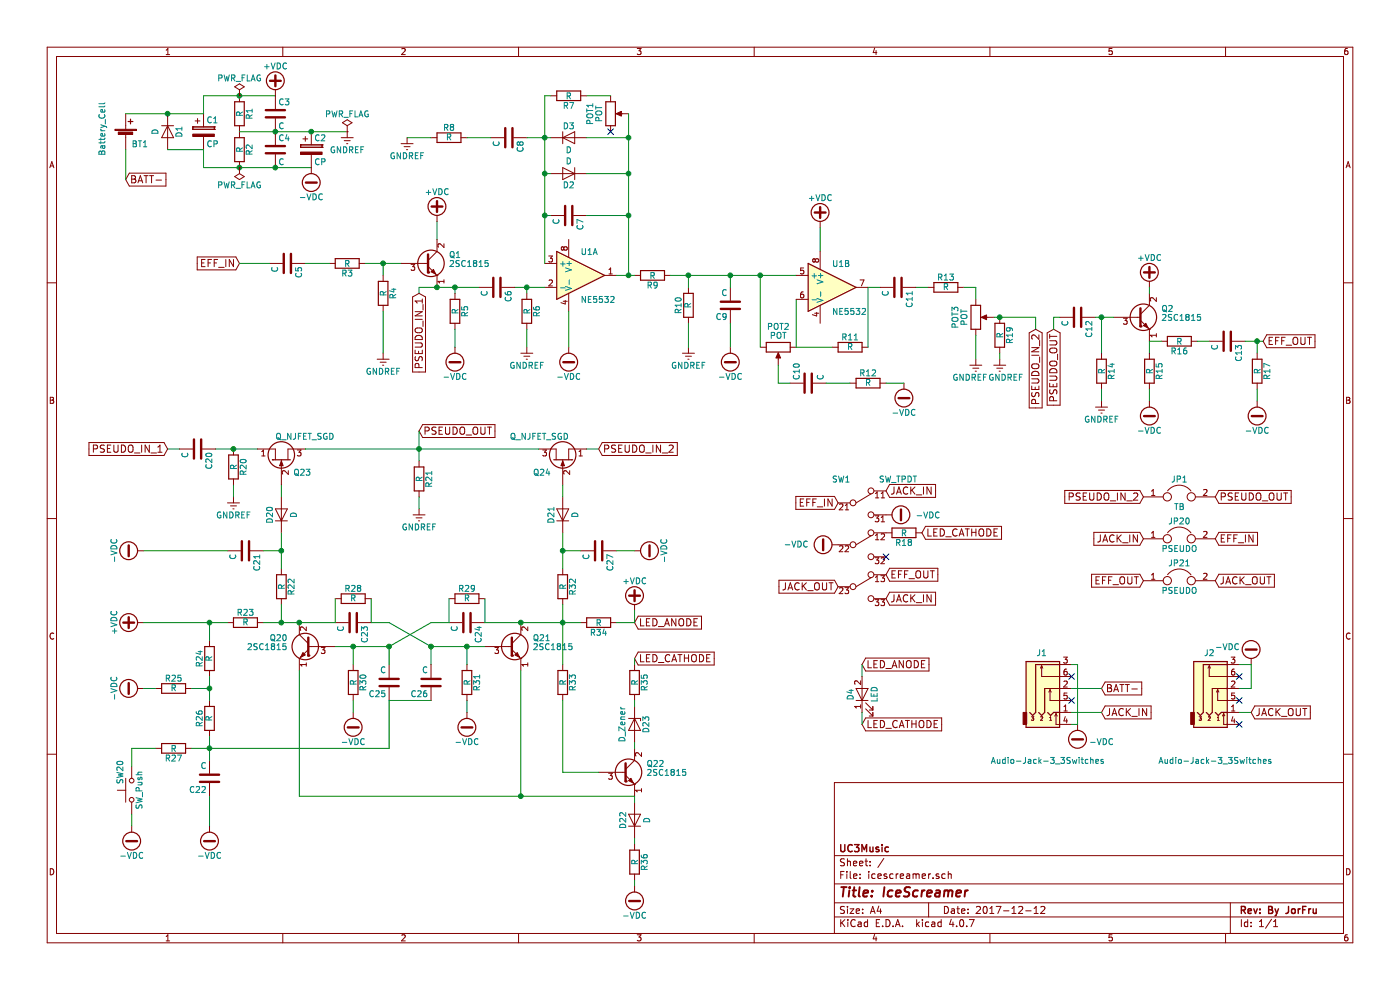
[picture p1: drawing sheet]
EESchema Schematic File Version 2
LIBS:power
LIBS:device
LIBS:switches
LIBS:relays
LIBS:motors
LIBS:transistors
LIBS:conn
LIBS:linear
LIBS:regul
LIBS:74xx
LIBS:cmos4000
LIBS:adc-dac
LIBS:memory
LIBS:xilinx
LIBS:microcontrollers
LIBS:dsp
LIBS:microchip
LIBS:analog_switches
LIBS:motorola
LIBS:texas
LIBS:intel
LIBS:audio
LIBS:interface
LIBS:digital-audio
LIBS:philips
LIBS:display
LIBS:cypress
LIBS:siliconi
LIBS:opto
LIBS:atmel
LIBS:contrib
LIBS:valves
LIBS:icescreamer_SW
LIBS:icescreamer-cache
EELAYER 25 0
EELAYER END
$Descr A4 11693 8268
encoding utf-8
Sheet 1 1
Title "IceScreamer"
Date "2017-12-12"
Rev "By JorFru"
Comp "UC3Music"
Comment1 ""
Comment2 ""
Comment3 ""
Comment4 ""
$EndDescr
Text GLabel 2000 2200 0    60   Input ~ 0
EFF_IN
$Comp
L C C5
U 1 1
P 2400 2200
F 0 "C5" H 2425 2300 50  0000 L CNN
F 1 "C" H 2425 2100 50  0000 L CNN
F 2 "" H 2438 2050 50  0001 C CNN
F 3 "" H 2400 2200 50  0001 C CNN
	1    2400 2200
	0    1    1    0   
$EndComp
$Comp
L R R3
U 1 1
P 2900 2200
F 0 "R3" V 2980 2200 50  0000 C CNN
F 1 "R" V 2900 2200 50  0000 C CNN
F 2 "" V 2830 2200 50  0001 C CNN
F 3 "" H 2900 2200 50  0001 C CNN
	1    2900 2200
	0    1    1    0   
$EndComp
$Comp
L R R4
U 1 1
P 3200 2450
F 0 "R4" V 3280 2450 50  0000 C CNN
F 1 "R" V 3200 2450 50  0000 C CNN
F 2 "" V 3130 2450 50  0001 C CNN
F 3 "" H 3200 2450 50  0001 C CNN
	1    3200 2450
	1    0    0    -1  
$EndComp
$Comp
L 2SC1815 Q1
U 1 1
P 3550 2200
F 0 "Q1" H 3750 2275 50  0000 L CNN
F 1 "2SC1815" H 3750 2200 50  0000 L CNN
F 2 "TO_SOT_Packages_THT:TO-92_Molded_Narrow" H 3750 2125 50  0001 L CIN
F 3 "" H 3550 2200 50  0001 L CNN
	1    3550 2200
	1    0    0    -1  
$EndComp
$Comp
L +VDC #PWR01
U 1 1
P 3650 1850
F 0 "#PWR01" H 3650 1750 50  0001 C CNN
F 1 "+VDC" H 3650 2100 50  0000 C CNN
F 2 "" H 3650 1850 50  0001 C CNN
F 3 "" H 3650 1850 50  0001 C CNN
	1    3650 1850
	1    0    0    -1  
$EndComp
$Comp
L R R5
U 1 1
P 3800 2600
F 0 "R5" V 3880 2600 50  0000 C CNN
F 1 "R" V 3800 2600 50  0000 C CNN
F 2 "" V 3730 2600 50  0001 C CNN
F 3 "" H 3800 2600 50  0001 C CNN
	1    3800 2600
	1    0    0    -1  
$EndComp
$Comp
L C C6
U 1 1
P 4150 2400
F 0 "C6" H 4175 2500 50  0000 L CNN
F 1 "C" H 4175 2300 50  0000 L CNN
F 2 "" H 4188 2250 50  0001 C CNN
F 3 "" H 4150 2400 50  0001 C CNN
	1    4150 2400
	0    1    1    0   
$EndComp
$Comp
L R R6
U 1 1
P 4400 2600
F 0 "R6" V 4480 2600 50  0000 C CNN
F 1 "R" V 4400 2600 50  0000 C CNN
F 2 "" V 4330 2600 50  0001 C CNN
F 3 "" H 4400 2600 50  0001 C CNN
	1    4400 2600
	1    0    0    -1  
$EndComp
$Comp
L -VDC #PWR02
U 1 1
P 3800 2900
F 0 "#PWR02" H 3800 2800 50  0001 C CNN
F 1 "-VDC" H 3800 3150 50  0000 C CNN
F 2 "" H 3800 2900 50  0001 C CNN
F 3 "" H 3800 2900 50  0001 C CNN
	1    3800 2900
	-1   0    0    1   
$EndComp
$Comp
L -VDC #PWR03
U 1 1
P 4750 2900
F 0 "#PWR03" H 4750 2800 50  0001 C CNN
F 1 "-VDC" H 4750 3150 50  0000 C CNN
F 2 "" H 4750 2900 50  0001 C CNN
F 3 "" H 4750 2900 50  0001 C CNN
	1    4750 2900
	-1   0    0    1   
$EndComp
$Comp
L NE5532 U1
U 1 1
P 4850 2300
F 0 "U1" H 4850 2500 50  0000 L CNN
F 1 "NE5532" H 4850 2100 50  0000 L CNN
F 2 "" H 4850 2300 50  0001 C CNN
F 3 "" H 4850 2300 50  0001 C CNN
	1    4850 2300
	1    0    0    -1  
$EndComp
$Comp
L GNDREF #PWR04
U 1 1
P 4400 2900
F 0 "#PWR04" H 4400 2650 50  0001 C CNN
F 1 "GNDREF" H 4400 2750 50  0000 C CNN
F 2 "" H 4400 2900 50  0001 C CNN
F 3 "" H 4400 2900 50  0001 C CNN
	1    4400 2900
	1    0    0    -1  
$EndComp
$Comp
L +VDC #PWR05
U 1 1
P 6850 1900
F 0 "#PWR05" H 6850 1800 50  0001 C CNN
F 1 "+VDC" H 6850 2150 50  0000 C CNN
F 2 "" H 6850 1900 50  0001 C CNN
F 3 "" H 6850 1900 50  0001 C CNN
	1    6850 1900
	1    0    0    -1  
$EndComp
$Comp
L C C7
U 1 1
P 4750 1800
F 0 "C7" H 4775 1900 50  0000 L CNN
F 1 "C" H 4775 1700 50  0000 L CNN
F 2 "" H 4788 1650 50  0001 C CNN
F 3 "" H 4750 1800 50  0001 C CNN
	1    4750 1800
	0    1    1    0   
$EndComp
$Comp
L D D2
U 1 1
P 4750 1450
F 0 "D2" H 4750 1550 50  0000 C CNN
F 1 "D" H 4750 1350 50  0000 C CNN
F 2 "" H 4750 1450 50  0001 C CNN
F 3 "" H 4750 1450 50  0001 C CNN
	1    4750 1450
	-1   0    0    1   
$EndComp
$Comp
L D D3
U 1 1
P 4750 1150
F 0 "D3" H 4750 1250 50  0000 C CNN
F 1 "D" H 4750 1050 50  0000 C CNN
F 2 "" H 4750 1150 50  0001 C CNN
F 3 "" H 4750 1150 50  0001 C CNN
	1    4750 1150
	1    0    0    -1  
$EndComp
$Comp
L R R7
U 1 1
P 4750 800
F 0 "R7" V 4830 800 50  0000 C CNN
F 1 "R" V 4750 800 50  0000 C CNN
F 2 "" V 4680 800 50  0001 C CNN
F 3 "" H 4750 800 50  0001 C CNN
	1    4750 800 
	0    1    1    0   
$EndComp
$Comp
L C C8
U 1 1
P 4250 1150
F 0 "C8" H 4275 1250 50  0000 L CNN
F 1 "C" H 4275 1050 50  0000 L CNN
F 2 "" H 4288 1000 50  0001 C CNN
F 3 "" H 4250 1150 50  0001 C CNN
	1    4250 1150
	0    1    1    0   
$EndComp
$Comp
L R R8
U 1 1
P 3750 1150
F 0 "R8" V 3830 1150 50  0000 C CNN
F 1 "R" V 3750 1150 50  0000 C CNN
F 2 "" V 3680 1150 50  0001 C CNN
F 3 "" H 3750 1150 50  0001 C CNN
	1    3750 1150
	0    -1   -1   0   
$EndComp
$Comp
L GNDREF #PWR06
U 1 1
P 3400 1150
F 0 "#PWR06" H 3400 900 50  0001 C CNN
F 1 "GNDREF" H 3400 1000 50  0000 C CNN
F 2 "" H 3400 1150 50  0001 C CNN
F 3 "" H 3400 1150 50  0001 C CNN
	1    3400 1150
	1    0    0    -1  
$EndComp
$Comp
L POT POT1
U 1 1
P 5100 950
F 0 "POT1" V 4925 950 50  0000 C CNN
F 1 "POT" V 5000 950 50  0000 C CNN
F 2 "footprints:IcePOT" H 5100 950 50  0001 C CNN
F 3 "" H 5100 950 50  0001 C CNN
	1    5100 950 
	1    0    0    -1  
$EndComp
$Comp
L R R9
U 1 1
P 5450 2300
F 0 "R9" V 5530 2300 50  0000 C CNN
F 1 "R" V 5450 2300 50  0000 C CNN
F 2 "" V 5380 2300 50  0001 C CNN
F 3 "" H 5450 2300 50  0001 C CNN
	1    5450 2300
	0    1    1    0   
$EndComp
$Comp
L R R10
U 1 1
P 5750 2550
F 0 "R10" V 5830 2550 50  0000 C CNN
F 1 "R" V 5750 2550 50  0000 C CNN
F 2 "" V 5680 2550 50  0001 C CNN
F 3 "" H 5750 2550 50  0001 C CNN
	1    5750 2550
	-1   0    0    1   
$EndComp
$Comp
L C C9
U 1 1
P 6100 2550
F 0 "C9" H 6125 2650 50  0000 L CNN
F 1 "C" H 6125 2450 50  0000 L CNN
F 2 "" H 6138 2400 50  0001 C CNN
F 3 "" H 6100 2550 50  0001 C CNN
	1    6100 2550
	-1   0    0    1   
$EndComp
$Comp
L POT POT2
U 1 1
P 6500 2900
F 0 "POT2" V 6325 2900 50  0000 C CNN
F 1 "POT" V 6400 2900 50  0000 C CNN
F 2 "footprints:IcePOT" H 6500 2900 50  0001 C CNN
F 3 "" H 6500 2900 50  0001 C CNN
	1    6500 2900
	0    1    1    0   
$EndComp
$Comp
L R R11
U 1 1
P 7100 2900
F 0 "R11" V 7180 2900 50  0000 C CNN
F 1 "R" V 7100 2900 50  0000 C CNN
F 2 "" V 7030 2900 50  0001 C CNN
F 3 "" H 7100 2900 50  0001 C CNN
	1    7100 2900
	0    -1   -1   0   
$EndComp
$Comp
L C C10
U 1 1
P 6750 3200
F 0 "C10" H 6775 3300 50  0000 L CNN
F 1 "C" H 6775 3100 50  0000 L CNN
F 2 "" H 6788 3050 50  0001 C CNN
F 3 "" H 6750 3200 50  0001 C CNN
	1    6750 3200
	0    -1   -1   0   
$EndComp
$Comp
L R R12
U 1 1
P 7250 3200
F 0 "R12" V 7330 3200 50  0000 C CNN
F 1 "R" V 7250 3200 50  0000 C CNN
F 2 "" V 7180 3200 50  0001 C CNN
F 3 "" H 7250 3200 50  0001 C CNN
	1    7250 3200
	0    -1   -1   0   
$EndComp
$Comp
L -VDC #PWR07
U 1 1
P 7550 3200
F 0 "#PWR07" H 7550 3100 50  0001 C CNN
F 1 "-VDC" H 7550 3450 50  0000 C CNN
F 2 "" H 7550 3200 50  0001 C CNN
F 3 "" H 7550 3200 50  0001 C CNN
	1    7550 3200
	-1   0    0    1   
$EndComp
$Comp
L -VDC #PWR08
U 1 1
P 6100 2900
F 0 "#PWR08" H 6100 2800 50  0001 C CNN
F 1 "-VDC" H 6100 3150 50  0000 C CNN
F 2 "" H 6100 2900 50  0001 C CNN
F 3 "" H 6100 2900 50  0001 C CNN
	1    6100 2900
	-1   0    0    1   
$EndComp
$Comp
L GNDREF #PWR09
U 1 1
P 5750 2900
F 0 "#PWR09" H 5750 2650 50  0001 C CNN
F 1 "GNDREF" H 5750 2750 50  0000 C CNN
F 2 "" H 5750 2900 50  0001 C CNN
F 3 "" H 5750 2900 50  0001 C CNN
	1    5750 2900
	1    0    0    -1  
$EndComp
$Comp
L C C11
U 1 1
P 7500 2400
F 0 "C11" H 7525 2500 50  0000 L CNN
F 1 "C" H 7525 2300 50  0000 L CNN
F 2 "" H 7538 2250 50  0001 C CNN
F 3 "" H 7500 2400 50  0001 C CNN
	1    7500 2400
	0    1    1    0   
$EndComp
$Comp
L R R13
U 1 1
P 7900 2400
F 0 "R13" V 7980 2400 50  0000 C CNN
F 1 "R" V 7900 2400 50  0000 C CNN
F 2 "" V 7830 2400 50  0001 C CNN
F 3 "" H 7900 2400 50  0001 C CNN
	1    7900 2400
	0    -1   -1   0   
$EndComp
$Comp
L POT POT3
U 1 1
P 8150 2650
F 0 "POT3" V 7975 2650 50  0000 C CNN
F 1 "POT" V 8050 2650 50  0000 C CNN
F 2 "footprints:IcePOT" H 8150 2650 50  0001 C CNN
F 3 "" H 8150 2650 50  0001 C CNN
	1    8150 2650
	1    0    0    -1  
$EndComp
$Comp
L GNDREF #PWR010
U 1 1
P 8150 3000
F 0 "#PWR010" H 8150 2750 50  0001 C CNN
F 1 "GNDREF" H 8100 2850 50  0000 C CNN
F 2 "" H 8150 3000 50  0001 C CNN
F 3 "" H 8150 3000 50  0001 C CNN
	1    8150 3000
	1    0    0    -1  
$EndComp
$Comp
L C C12
U 1 1
P 9000 2650
F 0 "C12" H 9025 2750 50  0000 L CNN
F 1 "C" H 9025 2550 50  0000 L CNN
F 2 "" H 9038 2500 50  0001 C CNN
F 3 "" H 9000 2650 50  0001 C CNN
	1    9000 2650
	0    1    1    0   
$EndComp
$Comp
L R R14
U 1 1
P 9200 3100
F 0 "R14" V 9280 3100 50  0000 C CNN
F 1 "R" V 9200 3100 50  0000 C CNN
F 2 "" V 9130 3100 50  0001 C CNN
F 3 "" H 9200 3100 50  0001 C CNN
	1    9200 3100
	1    0    0    -1  
$EndComp
$Comp
L GNDREF #PWR011
U 1 1
P 9200 3350
F 0 "#PWR011" H 9200 3100 50  0001 C CNN
F 1 "GNDREF" H 9200 3200 50  0000 C CNN
F 2 "" H 9200 3350 50  0001 C CNN
F 3 "" H 9200 3350 50  0001 C CNN
	1    9200 3350
	1    0    0    -1  
$EndComp
Text GLabel 10550 2850 2    60   Input ~ 0
EFF_OUT
$Comp
L R R27
U 1 1
P 1450 6250
F 0 "R27" V 1530 6250 50  0000 C CNN
F 1 "R" V 1450 6250 50  0000 C CNN
F 2 "" V 1380 6250 50  0001 C CNN
F 3 "" H 1450 6250 50  0001 C CNN
	1    1450 6250
	0    1    1    0   
$EndComp
$Comp
L SW_Push SW20
U 1 1
P 1100 6600
F 0 "SW20" H 1150 6700 50  0000 L CNN
F 1 "SW_Push" H 1100 6540 50  0000 C CNN
F 2 "" H 1100 6800 50  0001 C CNN
F 3 "" H 1100 6800 50  0001 C CNN
	1    1100 6600
	0    -1   -1   0   
$EndComp
$Comp
L R R26
U 1 1
P 1750 6000
F 0 "R26" V 1830 6000 50  0000 C CNN
F 1 "R" V 1750 6000 50  0000 C CNN
F 2 "" V 1680 6000 50  0001 C CNN
F 3 "" H 1750 6000 50  0001 C CNN
	1    1750 6000
	-1   0    0    1   
$EndComp
$Comp
L R R24
U 1 1
P 1750 5500
F 0 "R24" V 1830 5500 50  0000 C CNN
F 1 "R" V 1750 5500 50  0000 C CNN
F 2 "" V 1680 5500 50  0001 C CNN
F 3 "" H 1750 5500 50  0001 C CNN
	1    1750 5500
	-1   0    0    1   
$EndComp
$Comp
L R R25
U 1 1
P 1450 5750
F 0 "R25" V 1530 5750 50  0000 C CNN
F 1 "R" V 1450 5750 50  0000 C CNN
F 2 "" V 1380 5750 50  0001 C CNN
F 3 "" H 1450 5750 50  0001 C CNN
	1    1450 5750
	0    -1   -1   0   
$EndComp
$Comp
L R R23
U 1 1
P 2050 5200
F 0 "R23" V 2130 5200 50  0000 C CNN
F 1 "R" V 2050 5200 50  0000 C CNN
F 2 "" V 1980 5200 50  0001 C CNN
F 3 "" H 2050 5200 50  0001 C CNN
	1    2050 5200
	0    -1   -1   0   
$EndComp
$Comp
L R R22
U 1 1
P 2350 4900
F 0 "R22" V 2430 4900 50  0000 C CNN
F 1 "R" V 2350 4900 50  0000 C CNN
F 2 "" V 2280 4900 50  0001 C CNN
F 3 "" H 2350 4900 50  0001 C CNN
	1    2350 4900
	1    0    0    -1  
$EndComp
$Comp
L C C21
U 1 1
P 2050 4600
F 0 "C21" H 2075 4700 50  0000 L CNN
F 1 "C" H 2075 4500 50  0000 L CNN
F 2 "" H 2088 4450 50  0001 C CNN
F 3 "" H 2050 4600 50  0001 C CNN
	1    2050 4600
	0    1    1    0   
$EndComp
$Comp
L D D20
U 1 1
P 2350 4300
F 0 "D20" H 2350 4400 50  0000 C CNN
F 1 "D" H 2350 4200 50  0000 C CNN
F 2 "" H 2350 4300 50  0001 C CNN
F 3 "" H 2350 4300 50  0001 C CNN
	1    2350 4300
	0    -1   -1   0   
$EndComp
$Comp
L 2SC1815 Q20
U 1 1
P 2600 5400
F 0 "Q20" H 2800 5475 50  0000 L CNN
F 1 "2SC1815" H 2800 5400 50  0000 L CNN
F 2 "TO_SOT_Packages_THT:TO-92_Molded_Narrow" H 2800 5325 50  0001 L CIN
F 3 "" H 2600 5400 50  0001 L CNN
	1    2600 5400
	-1   0    0    -1  
$EndComp
$Comp
L R R30
U 1 1
P 2950 5700
F 0 "R30" V 3030 5700 50  0000 C CNN
F 1 "R" V 2950 5700 50  0000 C CNN
F 2 "" V 2880 5700 50  0001 C CNN
F 3 "" H 2950 5700 50  0001 C CNN
	1    2950 5700
	1    0    0    -1  
$EndComp
$Comp
L C C24
U 1 1
P 3900 5200
F 0 "C24" H 3925 5300 50  0000 L CNN
F 1 "C" H 3925 5100 50  0000 L CNN
F 2 "" H 3938 5050 50  0001 C CNN
F 3 "" H 3900 5200 50  0001 C CNN
	1    3900 5200
	0    1    1    0   
$EndComp
$Comp
L R R29
U 1 1
P 3900 5000
F 0 "R29" V 3980 5000 50  0000 C CNN
F 1 "R" V 3900 5000 50  0000 C CNN
F 2 "" V 3830 5000 50  0001 C CNN
F 3 "" H 3900 5000 50  0001 C CNN
	1    3900 5000
	0    -1   -1   0   
$EndComp
$Comp
L C C25
U 1 1
P 3250 5700
F 0 "C25" H 3275 5800 50  0000 L CNN
F 1 "C" H 3275 5600 50  0000 L CNN
F 2 "" H 3288 5550 50  0001 C CNN
F 3 "" H 3250 5700 50  0001 C CNN
	1    3250 5700
	-1   0    0    1   
$EndComp
$Comp
L C C26
U 1 1
P 3600 5700
F 0 "C26" H 3625 5800 50  0000 L CNN
F 1 "C" H 3625 5600 50  0000 L CNN
F 2 "" H 3638 5550 50  0001 C CNN
F 3 "" H 3600 5700 50  0001 C CNN
	1    3600 5700
	-1   0    0    1   
$EndComp
$Comp
L R R31
U 1 1
P 3900 5700
F 0 "R31" V 3980 5700 50  0000 C CNN
F 1 "R" V 3900 5700 50  0000 C CNN
F 2 "" V 3830 5700 50  0001 C CNN
F 3 "" H 3900 5700 50  0001 C CNN
	1    3900 5700
	1    0    0    -1  
$EndComp
$Comp
L C C23
U 1 1
P 2950 5200
F 0 "C23" H 2975 5300 50  0000 L CNN
F 1 "C" H 2975 5100 50  0000 L CNN
F 2 "" H 2988 5050 50  0001 C CNN
F 3 "" H 2950 5200 50  0001 C CNN
	1    2950 5200
	0    1    1    0   
$EndComp
$Comp
L R R28
U 1 1
P 2950 5000
F 0 "R28" V 3030 5000 50  0000 C CNN
F 1 "R" V 2950 5000 50  0000 C CNN
F 2 "" V 2880 5000 50  0001 C CNN
F 3 "" H 2950 5000 50  0001 C CNN
	1    2950 5000
	0    -1   -1   0   
$EndComp
$Comp
L 2SC1815 Q21
U 1 1
P 4250 5400
F 0 "Q21" H 4450 5475 50  0000 L CNN
F 1 "2SC1815" H 4450 5400 50  0000 L CNN
F 2 "TO_SOT_Packages_THT:TO-92_Molded_Narrow" H 4450 5325 50  0001 L CIN
F 3 "" H 4250 5400 50  0001 L CNN
	1    4250 5400
	1    0    0    -1  
$EndComp
$Comp
L R R33
U 1 1
P 4700 5700
F 0 "R33" V 4780 5700 50  0000 C CNN
F 1 "R" V 4700 5700 50  0000 C CNN
F 2 "" V 4630 5700 50  0001 C CNN
F 3 "" H 4700 5700 50  0001 C CNN
	1    4700 5700
	1    0    0    -1  
$EndComp
$Comp
L R R32
U 1 1
P 4700 4900
F 0 "R32" V 4780 4900 50  0000 C CNN
F 1 "R" V 4700 4900 50  0000 C CNN
F 2 "" V 4630 4900 50  0001 C CNN
F 3 "" H 4700 4900 50  0001 C CNN
	1    4700 4900
	1    0    0    -1  
$EndComp
$Comp
L D D21
U 1 1
P 4700 4300
F 0 "D21" H 4700 4400 50  0000 C CNN
F 1 "D" H 4700 4200 50  0000 C CNN
F 2 "" H 4700 4300 50  0001 C CNN
F 3 "" H 4700 4300 50  0001 C CNN
	1    4700 4300
	0    -1   -1   0   
$EndComp
$Comp
L C C27
U 1 1
P 5000 4600
F 0 "C27" H 5025 4700 50  0000 L CNN
F 1 "C" H 5025 4500 50  0000 L CNN
F 2 "" H 5038 4450 50  0001 C CNN
F 3 "" H 5000 4600 50  0001 C CNN
	1    5000 4600
	0    1    1    0   
$EndComp
$Comp
L R R34
U 1 1
P 5000 5200
F 0 "R34" V 5080 5200 50  0000 C CNN
F 1 "R" V 5000 5200 50  0000 C CNN
F 2 "" V 4930 5200 50  0001 C CNN
F 3 "" H 5000 5200 50  0001 C CNN
	1    5000 5200
	0    1    1    0   
$EndComp
$Comp
L LED D4
U 1 1
P 7200 5800
F 0 "D4" H 7200 5900 50  0000 C CNN
F 1 "LED" H 7200 5700 50  0000 C CNN
F 2 "" H 7200 5800 50  0001 C CNN
F 3 "" H 7200 5800 50  0001 C CNN
	1    7200 5800
	0    -1   -1   0   
$EndComp
$Comp
L R R35
U 1 1
P 5300 5700
F 0 "R35" V 5380 5700 50  0000 C CNN
F 1 "R" V 5300 5700 50  0000 C CNN
F 2 "" V 5230 5700 50  0001 C CNN
F 3 "" H 5300 5700 50  0001 C CNN
	1    5300 5700
	1    0    0    -1  
$EndComp
$Comp
L D_Zener D23
U 1 1
P 5300 6050
F 0 "D23" H 5300 6150 50  0000 C CNN
F 1 "D_Zener" H 5300 5950 50  0000 C CNN
F 2 "" H 5300 6050 50  0001 C CNN
F 3 "" H 5300 6050 50  0001 C CNN
	1    5300 6050
	0    1    1    0   
$EndComp
$Comp
L 2SC1815 Q22
U 1 1
P 5200 6450
F 0 "Q22" H 5400 6525 50  0000 L CNN
F 1 "2SC1815" H 5400 6450 50  0000 L CNN
F 2 "TO_SOT_Packages_THT:TO-92_Molded_Narrow" H 5400 6375 50  0001 L CIN
F 3 "" H 5200 6450 50  0001 L CNN
	1    5200 6450
	1    0    0    -1  
$EndComp
$Comp
L D D22
U 1 1
P 5300 6850
F 0 "D22" H 5300 6950 50  0000 C CNN
F 1 "D" H 5300 6750 50  0000 C CNN
F 2 "" H 5300 6850 50  0001 C CNN
F 3 "" H 5300 6850 50  0001 C CNN
	1    5300 6850
	0    -1   -1   0   
$EndComp
$Comp
L R R36
U 1 1
P 5300 7200
F 0 "R36" V 5380 7200 50  0000 C CNN
F 1 "R" V 5300 7200 50  0000 C CNN
F 2 "" V 5230 7200 50  0001 C CNN
F 3 "" H 5300 7200 50  0001 C CNN
	1    5300 7200
	1    0    0    -1  
$EndComp
$Comp
L C C22
U 1 1
P 1750 6500
F 0 "C22" H 1775 6600 50  0000 L CNN
F 1 "C" H 1775 6400 50  0000 L CNN
F 2 "" H 1788 6350 50  0001 C CNN
F 3 "" H 1750 6500 50  0001 C CNN
	1    1750 6500
	-1   0    0    1   
$EndComp
$Comp
L -VDC #PWR012
U 1 1
P 1100 6900
F 0 "#PWR012" H 1100 6800 50  0001 C CNN
F 1 "-VDC" H 1100 7150 50  0000 C CNN
F 2 "" H 1100 6900 50  0001 C CNN
F 3 "" H 1100 6900 50  0001 C CNN
	1    1100 6900
	-1   0    0    1   
$EndComp
$Comp
L -VDC #PWR013
U 1 1
P 1750 6900
F 0 "#PWR013" H 1750 6800 50  0001 C CNN
F 1 "-VDC" H 1750 7150 50  0000 C CNN
F 2 "" H 1750 6900 50  0001 C CNN
F 3 "" H 1750 6900 50  0001 C CNN
	1    1750 6900
	-1   0    0    1   
$EndComp
$Comp
L -VDC #PWR014
U 1 1
P 5300 7400
F 0 "#PWR014" H 5300 7300 50  0001 C CNN
F 1 "-VDC" H 5300 7650 50  0000 C CNN
F 2 "" H 5300 7400 50  0001 C CNN
F 3 "" H 5300 7400 50  0001 C CNN
	1    5300 7400
	-1   0    0    1   
$EndComp
$Comp
L -VDC #PWR015
U 1 1
P 1200 5750
F 0 "#PWR015" H 1200 5650 50  0001 C CNN
F 1 "-VDC" H 1200 6000 50  0000 C CNN
F 2 "" H 1200 5750 50  0001 C CNN
F 3 "" H 1200 5750 50  0001 C CNN
	1    1200 5750
	0    -1   -1   0   
$EndComp
$Comp
L -VDC #PWR016
U 1 1
P 1200 4600
F 0 "#PWR016" H 1200 4500 50  0001 C CNN
F 1 "-VDC" H 1200 4850 50  0000 C CNN
F 2 "" H 1200 4600 50  0001 C CNN
F 3 "" H 1200 4600 50  0001 C CNN
	1    1200 4600
	0    -1   -1   0   
$EndComp
$Comp
L +VDC #PWR017
U 1 1
P 1200 5200
F 0 "#PWR017" H 1200 5100 50  0001 C CNN
F 1 "+VDC" H 1200 5450 50  0000 C CNN
F 2 "" H 1200 5200 50  0001 C CNN
F 3 "" H 1200 5200 50  0001 C CNN
	1    1200 5200
	0    -1   -1   0   
$EndComp
$Comp
L GNDREF #PWR018
U 1 1
P 3200 2950
F 0 "#PWR018" H 3200 2700 50  0001 C CNN
F 1 "GNDREF" H 3200 2800 50  0000 C CNN
F 2 "" H 3200 2950 50  0001 C CNN
F 3 "" H 3200 2950 50  0001 C CNN
	1    3200 2950
	1    0    0    -1  
$EndComp
$Comp
L -VDC #PWR019
U 1 1
P 2950 5950
F 0 "#PWR019" H 2950 5850 50  0001 C CNN
F 1 "-VDC" H 2950 6200 50  0000 C CNN
F 2 "" H 2950 5950 50  0001 C CNN
F 3 "" H 2950 5950 50  0001 C CNN
	1    2950 5950
	-1   0    0    1   
$EndComp
$Comp
L -VDC #PWR020
U 1 1
P 3900 5950
F 0 "#PWR020" H 3900 5850 50  0001 C CNN
F 1 "-VDC" H 3900 6200 50  0000 C CNN
F 2 "" H 3900 5950 50  0001 C CNN
F 3 "" H 3900 5950 50  0001 C CNN
	1    3900 5950
	-1   0    0    1   
$EndComp
$Comp
L -VDC #PWR021
U 1 1
P 5300 4600
F 0 "#PWR021" H 5300 4500 50  0001 C CNN
F 1 "-VDC" H 5300 4850 50  0000 C CNN
F 2 "" H 5300 4600 50  0001 C CNN
F 3 "" H 5300 4600 50  0001 C CNN
	1    5300 4600
	0    1    1    0   
$EndComp
$Comp
L +VDC #PWR022
U 1 1
P 5300 5100
F 0 "#PWR022" H 5300 5000 50  0001 C CNN
F 1 "+VDC" H 5300 5350 50  0000 C CNN
F 2 "" H 5300 5100 50  0001 C CNN
F 3 "" H 5300 5100 50  0001 C CNN
	1    5300 5100
	1    0    0    -1  
$EndComp
$Comp
L Q_NJFET_SGD Q23
U 1 1
P 2350 3850
F 0 "Q23" V 2250 3950 50  0000 L CNN
F 1 "Q_NJFET_SGD" V 2550 3800 50  0000 L CNN
F 2 "" H 2550 3950 50  0001 C CNN
F 3 "" H 2350 3850 50  0001 C CNN
	1    2350 3850
	0    1    -1   0   
$EndComp
$Comp
L Q_NJFET_SGD Q24
U 1 1
P 4700 3850
F 0 "Q24" V 4600 3950 50  0000 L CNN
F 1 "Q_NJFET_SGD" V 4900 3800 50  0000 L CNN
F 2 "" H 4900 3950 50  0001 C CNN
F 3 "" H 4700 3850 50  0001 C CNN
	1    4700 3850
	0    -1   -1   0   
$EndComp
$Comp
L R R20
U 1 1
P 1950 3900
F 0 "R20" V 2030 3900 50  0000 C CNN
F 1 "R" V 1950 3900 50  0000 C CNN
F 2 "" V 1880 3900 50  0001 C CNN
F 3 "" H 1950 3900 50  0001 C CNN
	1    1950 3900
	1    0    0    -1  
$EndComp
$Comp
L C C20
U 1 1
P 1650 3750
F 0 "C20" H 1675 3850 50  0000 L CNN
F 1 "C" H 1675 3650 50  0000 L CNN
F 2 "" H 1688 3600 50  0001 C CNN
F 3 "" H 1650 3750 50  0001 C CNN
	1    1650 3750
	0    1    1    0   
$EndComp
Text GLabel 1400 3750 0    60   Input ~ 0
PSEUDO_IN_1
Text GLabel 5000 3750 2    60   Input ~ 0
PSEUDO_IN_2
$Comp
L R R21
U 1 1
P 3500 4000
F 0 "R21" V 3580 4000 50  0000 C CNN
F 1 "R" V 3500 4000 50  0000 C CNN
F 2 "" V 3430 4000 50  0001 C CNN
F 3 "" H 3500 4000 50  0001 C CNN
	1    3500 4000
	1    0    0    -1  
$EndComp
$Comp
L GNDREF #PWR023
U 1 1
P 3500 4250
F 0 "#PWR023" H 3500 4000 50  0001 C CNN
F 1 "GNDREF" H 3500 4100 50  0000 C CNN
F 2 "" H 3500 4250 50  0001 C CNN
F 3 "" H 3500 4250 50  0001 C CNN
	1    3500 4250
	1    0    0    -1  
$EndComp
Text GLabel 3500 3600 2    60   Input ~ 0
PSEUDO_OUT
$Comp
L Battery_Cell BT1
U 1 1
P 1050 1150
F 0 "BT1" H 1100 1100 50  0000 L CNN
F 1 "Battery_Cell" V 850 1000 50  0000 L CNN
F 2 "Wire_Pads:SolderWirePad_2x_1-2mmDrill" V 1050 1210 50  0001 C CNN
F 3 "" V 1050 1210 50  0001 C CNN
	1    1050 1150
	1    0    0    -1  
$EndComp
$Comp
L D D1
U 1 1
P 1400 1100
F 0 "D1" H 1400 1200 50  0000 C CNN
F 1 "D" H 1400 1000 50  0000 C CNN
F 2 "" H 1400 1100 50  0001 C CNN
F 3 "" H 1400 1100 50  0001 C CNN
	1    1400 1100
	0    1    1    0   
$EndComp
$Comp
L CP C1
U 1 1
P 1700 1100
F 0 "C1" H 1725 1200 50  0000 L CNN
F 1 "CP" H 1725 1000 50  0000 L CNN
F 2 "Capacitors_THT:CP_Radial_D6.3mm_P2.50mm" H 1738 950 50  0001 C CNN
F 3 "" H 1700 1100 50  0001 C CNN
	1    1700 1100
	1    0    0    -1  
$EndComp
$Comp
L R R1
U 1 1
P 2000 950
F 0 "R1" V 2080 950 50  0000 C CNN
F 1 "R" V 2000 950 50  0000 C CNN
F 2 "" V 1930 950 50  0001 C CNN
F 3 "" H 2000 950 50  0001 C CNN
	1    2000 950 
	1    0    0    -1  
$EndComp
$Comp
L R R2
U 1 1
P 2000 1250
F 0 "R2" V 2080 1250 50  0000 C CNN
F 1 "R" V 2000 1250 50  0000 C CNN
F 2 "" V 1930 1250 50  0001 C CNN
F 3 "" H 2000 1250 50  0001 C CNN
	1    2000 1250
	1    0    0    -1  
$EndComp
$Comp
L CP C2
U 1 1
P 2600 1250
F 0 "C2" H 2625 1350 50  0000 L CNN
F 1 "CP" H 2625 1150 50  0000 L CNN
F 2 "Capacitors_THT:CP_Radial_D6.3mm_P2.50mm" H 2638 1100 50  0001 C CNN
F 3 "" H 2600 1250 50  0001 C CNN
	1    2600 1250
	1    0    0    -1  
$EndComp
$Comp
L SW_TPDT SW1
U 1 1
P 7200 4200
F 0 "SW1" H 7025 4400 50  0000 C CNN
F 1 "SW_TPDT" H 7500 4400 50  0000 C CNN
F 2 "" H 7200 4200 50  0001 C CNN
F 3 "" H 7200 4200 50  0001 C CNN
	1    7200 4200
	1    0    0    -1  
$EndComp
$Comp
L Jumper JP1
U 1 1
P 9850 4150
F 0 "JP1" H 9850 4300 50  0000 C CNN
F 1 "TB" H 9850 4070 50  0000 C CNN
F 2 "" H 9850 4150 50  0001 C CNN
F 3 "" H 9850 4150 50  0001 C CNN
	1    9850 4150
	1    0    0    -1  
$EndComp
Text GLabel 3500 2450 3    60   Input ~ 0
PSEUDO_IN_1
Text GLabel 8650 2750 3    60   Input ~ 0
PSEUDO_IN_2
Text GLabel 8800 2750 3    60   Input ~ 0
PSEUDO_OUT
$Comp
L Jumper JP20
U 1 1
P 9850 4500
F 0 "JP20" H 9850 4650 50  0000 C CNN
F 1 "PSEUDO" H 9850 4420 50  0000 C CNN
F 2 "" H 9850 4500 50  0001 C CNN
F 3 "" H 9850 4500 50  0001 C CNN
	1    9850 4500
	1    0    0    -1  
$EndComp
$Comp
L Jumper JP21
U 1 1
P 9850 4850
F 0 "JP21" H 9850 5000 50  0000 C CNN
F 1 "PSEUDO" H 9850 4770 50  0000 C CNN
F 2 "" H 9850 4850 50  0001 C CNN
F 3 "" H 9850 4850 50  0001 C CNN
	1    9850 4850
	1    0    0    -1  
$EndComp
Text GLabel 9550 4150 0    60   Input ~ 0
PSEUDO_IN_2
Text GLabel 10150 4150 2    60   Input ~ 0
PSEUDO_OUT
Text GLabel 10150 4500 2    60   Input ~ 0
EFF_IN
Text GLabel 7400 4800 2    60   Input ~ 0
EFF_OUT
Text GLabel 7400 4100 2    60   Input ~ 0
JACK_IN
Text GLabel 7000 4900 0    60   Input ~ 0
JACK_OUT
Text GLabel 5300 5200 2    60   Input ~ 0
LED_ANODE
Text GLabel 5300 5500 2    60   Input ~ 0
LED_CATHODE
Text GLabel 7200 5550 2    60   Input ~ 0
LED_ANODE
Text GLabel 7200 6050 2    60   Input ~ 0
LED_CATHODE
Text GLabel 7700 4450 2    60   Input ~ 0
LED_CATHODE
$Comp
L R R18
U 1 1
P 7550 4450
F 0 "R18" V 7630 4450 50  0000 C CNN
F 1 "R" V 7550 4450 50  0000 C CNN
F 2 "" V 7480 4450 50  0001 C CNN
F 3 "" H 7550 4450 50  0001 C CNN
	1    7550 4450
	0    1    1    0   
$EndComp
Text GLabel 7400 5000 2    60   Input ~ 0
JACK_IN
Text GLabel 7000 4200 0    60   Input ~ 0
EFF_IN
Text GLabel 9550 4500 0    60   Input ~ 0
JACK_IN
Text GLabel 9550 4850 0    60   Input ~ 0
EFF_OUT
Text GLabel 10150 4850 2    60   Input ~ 0
JACK_OUT
$Comp
L -VDC #PWR024
U 1 1
P 7000 4550
F 0 "#PWR024" H 7000 4450 50  0001 C CNN
F 1 "-VDC" V 7000 4900 50  0000 C CNN
F 2 "" H 7000 4550 50  0001 C CNN
F 3 "" H 7000 4550 50  0001 C CNN
	1    7000 4550
	0    -1   -1   0   
$EndComp
$Comp
L C C4
U 1 1
P 2300 1250
F 0 "C4" H 2325 1350 50  0000 L CNN
F 1 "C" H 2325 1150 50  0000 L CNN
F 2 "Capacitors_THT:C_Rect_L7.0mm_W3.5mm_P2.50mm_P5.00mm" H 2338 1100 50  0001 C CNN
F 3 "" H 2300 1250 50  0001 C CNN
	1    2300 1250
	1    0    0    -1  
$EndComp
$Comp
L C C3
U 1 1
P 2300 950
F 0 "C3" H 2325 1050 50  0000 L CNN
F 1 "C" H 2325 850 50  0000 L CNN
F 2 "Capacitors_THT:C_Rect_L7.0mm_W3.5mm_P2.50mm_P5.00mm" H 2338 800 50  0001 C CNN
F 3 "" H 2300 950 50  0001 C CNN
	1    2300 950 
	1    0    0    -1  
$EndComp
$Comp
L Audio-Jack-3_3Switches J1
U 1 1
P 8750 5750
F 0 "J1" H 8700 6050 50  0000 C CNN
F 1 "Audio-Jack-3_3Switches" H 8750 5150 50  0000 C CNN
F 2 "footprints:IceJACK" H 9000 5850 50  0001 C CNN
F 3 "" H 9000 5850 50  0001 C CNN
	1    8750 5750
	1    0    0    -1  
$EndComp
Text GLabel 9200 5950 2    60   Input ~ 0
JACK_IN
Text GLabel 1050 1500 2    60   Input ~ 0
BATT-
Text GLabel 9200 5750 2    60   Input ~ 0
BATT-
$Comp
L -VDC #PWR025
U 1 1
P 9000 6050
F 0 "#PWR025" H 9000 5950 50  0001 C CNN
F 1 "-VDC" H 8800 6200 50  0000 C CNN
F 2 "" H 9000 6050 50  0001 C CNN
F 3 "" H 9000 6050 50  0001 C CNN
	1    9000 6050
	-1   0    0    1   
$EndComp
$Comp
L Audio-Jack-3_3Switches J2
U 1 1
P 10150 5750
F 0 "J2" H 10100 6050 50  0000 C CNN
F 1 "Audio-Jack-3_3Switches" H 10150 5150 50  0000 C CNN
F 2 "footprints:IceJACK" H 10400 5850 50  0001 C CNN
F 3 "" H 10400 5850 50  0001 C CNN
	1    10150 5750
	1    0    0    -1  
$EndComp
$Comp
L -VDC #PWR026
U 1 1
P 9600 3350
F 0 "#PWR026" H 9600 3250 50  0001 C CNN
F 1 "-VDC" H 9600 3600 50  0000 C CNN
F 2 "" H 9600 3350 50  0001 C CNN
F 3 "" H 9600 3350 50  0001 C CNN
	1    9600 3350
	-1   0    0    1   
$EndComp
$Comp
L 2SC1815 Q2
U 1 1
P 9500 2650
F 0 "Q2" H 9700 2725 50  0000 L CNN
F 1 "2SC1815" H 9700 2650 50  0000 L CNN
F 2 "TO_SOT_Packages_THT:TO-92_Molded_Narrow" H 9700 2575 50  0001 L CIN
F 3 "" H 9500 2650 50  0001 L CNN
	1    9500 2650
	1    0    0    -1  
$EndComp
$Comp
L R R15
U 1 1
P 9600 3100
F 0 "R15" V 9680 3100 50  0000 C CNN
F 1 "R" V 9600 3100 50  0000 C CNN
F 2 "" V 9530 3100 50  0001 C CNN
F 3 "" H 9600 3100 50  0001 C CNN
	1    9600 3100
	1    0    0    -1  
$EndComp
$Comp
L R R16
U 1 1
P 9850 2850
F 0 "R16" V 9930 2850 50  0000 C CNN
F 1 "R" V 9850 2850 50  0000 C CNN
F 2 "" V 9780 2850 50  0001 C CNN
F 3 "" H 9850 2850 50  0001 C CNN
	1    9850 2850
	0    1    1    0   
$EndComp
$Comp
L C C13
U 1 1
P 10250 2850
F 0 "C13" H 10275 2950 50  0000 L CNN
F 1 "C" H 10275 2750 50  0000 L CNN
F 2 "" H 10288 2700 50  0001 C CNN
F 3 "" H 10250 2850 50  0001 C CNN
	1    10250 2850
	0    1    1    0   
$EndComp
$Comp
L R R17
U 1 1
P 10500 3100
F 0 "R17" V 10580 3100 50  0000 C CNN
F 1 "R" V 10500 3100 50  0000 C CNN
F 2 "" V 10430 3100 50  0001 C CNN
F 3 "" H 10500 3100 50  0001 C CNN
	1    10500 3100
	1    0    0    -1  
$EndComp
$Comp
L -VDC #PWR027
U 1 1
P 10500 3350
F 0 "#PWR027" H 10500 3250 50  0001 C CNN
F 1 "-VDC" H 10500 3600 50  0000 C CNN
F 2 "" H 10500 3350 50  0001 C CNN
F 3 "" H 10500 3350 50  0001 C CNN
	1    10500 3350
	-1   0    0    1   
$EndComp
$Comp
L -VDC #PWR028
U 1 1
P 10450 5550
F 0 "#PWR028" H 10450 5450 50  0001 C CNN
F 1 "-VDC" H 10250 5700 50  0000 C CNN
F 2 "" H 10450 5550 50  0001 C CNN
F 3 "" H 10450 5550 50  0001 C CNN
	1    10450 5550
	1    0    0    -1  
$EndComp
Text GLabel 10450 5950 2    60   Input ~ 0
JACK_OUT
NoConn ~ 10350 5650
NoConn ~ 10350 5850
NoConn ~ 10350 6050
NoConn ~ 5100 1100
$Comp
L +VDC #PWR029
U 1 1
P 9600 2400
F 0 "#PWR029" H 9600 2300 50  0001 C CNN
F 1 "+VDC" H 9600 2650 50  0000 C CNN
F 2 "" H 9600 2400 50  0001 C CNN
F 3 "" H 9600 2400 50  0001 C CNN
	1    9600 2400
	1    0    0    -1  
$EndComp
$Comp
L GNDREF #PWR030
U 1 1
P 1950 4150
F 0 "#PWR030" H 1950 3900 50  0001 C CNN
F 1 "GNDREF" H 1950 4000 50  0000 C CNN
F 2 "" H 1950 4150 50  0001 C CNN
F 3 "" H 1950 4150 50  0001 C CNN
	1    1950 4150
	1    0    0    -1  
$EndComp
$Comp
L R R19
U 1 1
P 8350 2800
F 0 "R19" V 8430 2800 50  0000 C CNN
F 1 "R" V 8350 2800 50  0000 C CNN
F 2 "" V 8280 2800 50  0001 C CNN
F 3 "" H 8350 2800 50  0001 C CNN
	1    8350 2800
	1    0    0    -1  
$EndComp
$Comp
L GNDREF #PWR031
U 1 1
P 8350 3000
F 0 "#PWR031" H 8350 2750 50  0001 C CNN
F 1 "GNDREF" H 8400 2850 50  0000 C CNN
F 2 "" H 8350 3000 50  0001 C CNN
F 3 "" H 8350 3000 50  0001 C CNN
	1    8350 3000
	1    0    0    -1  
$EndComp
$Comp
L NE5532 U1
U 2 1
P 6950 2400
F 0 "U1" H 6950 2600 50  0000 L CNN
F 1 "NE5532" H 6950 2200 50  0000 L CNN
F 2 "" H 6950 2400 50  0001 C CNN
F 3 "" H 6950 2400 50  0001 C CNN
	2    6950 2400
	1    0    0    -1  
$EndComp
NoConn ~ 8950 5650
NoConn ~ 8950 5850
$Comp
L -VDC #PWR032
U 1 1
P 7400 4300
F 0 "#PWR032" H 7400 4200 50  0001 C CNN
F 1 "-VDC" V 7400 4650 50  0000 C CNN
F 2 "" H 7400 4300 50  0001 C CNN
F 3 "" H 7400 4300 50  0001 C CNN
	1    7400 4300
	0    1    1    0   
$EndComp
NoConn ~ 7400 4650
$Comp
L +VDC #PWR033
U 1 1
P 2300 800
F 0 "#PWR033" H 2300 700 50  0001 C CNN
F 1 "+VDC" H 2300 1050 50  0000 C CNN
F 2 "" H 2300 800 50  0001 C CNN
F 3 "" H 2300 800 50  0001 C CNN
	1    2300 800 
	1    0    0    -1  
$EndComp
$Comp
L GNDREF #PWR034
U 1 1
P 2900 1100
F 0 "#PWR034" H 2900 850 50  0001 C CNN
F 1 "GNDREF" H 2900 950 50  0000 C CNN
F 2 "" H 2900 1100 50  0001 C CNN
F 3 "" H 2900 1100 50  0001 C CNN
	1    2900 1100
	1    0    0    -1  
$EndComp
$Comp
L -VDC #PWR035
U 1 1
P 2600 1400
F 0 "#PWR035" H 2600 1300 50  0001 C CNN
F 1 "-VDC" H 2600 1650 50  0000 C CNN
F 2 "" H 2600 1400 50  0001 C CNN
F 3 "" H 2600 1400 50  0001 C CNN
	1    2600 1400
	-1   0    0    1   
$EndComp
$Comp
L PWR_FLAG #FLG036
U 1 1
P 2000 800
F 0 "#FLG036" H 2000 875 50  0001 C CNN
F 1 "PWR_FLAG" H 2000 950 50  0000 C CNN
F 2 "" H 2000 800 50  0001 C CNN
F 3 "" H 2000 800 50  0001 C CNN
	1    2000 800 
	1    0    0    -1  
$EndComp
$Comp
L PWR_FLAG #FLG037
U 1 1
P 2900 1100
F 0 "#FLG037" H 2900 1175 50  0001 C CNN
F 1 "PWR_FLAG" H 2900 1250 50  0000 C CNN
F 2 "" H 2900 1100 50  0001 C CNN
F 3 "" H 2900 1100 50  0001 C CNN
	1    2900 1100
	1    0    0    -1  
$EndComp
$Comp
L PWR_FLAG #FLG038
U 1 1
P 2000 1400
F 0 "#FLG038" H 2000 1475 50  0001 C CNN
F 1 "PWR_FLAG" H 2000 1550 50  0000 C CNN
F 2 "" H 2000 1400 50  0001 C CNN
F 3 "" H 2000 1400 50  0001 C CNN
	1    2000 1400
	-1   0    0    1   
$EndComp
Connection ~ 2600 1100
Wire Wire Line
	8350 3000 8350 2950
Connection ~ 8350 2650
Wire Wire Line
	8150 3000 8150 2800
Wire Wire Line
	8150 2400 8150 2500
Wire Wire Line
	8050 2400 8150 2400
Wire Wire Line
	7650 2400 7750 2400
Wire Wire Line
	7250 2400 7350 2400
Wire Wire Line
	4900 3750 5000 3750
Wire Wire Line
	5150 4600 5300 4600
Wire Wire Line
	4700 4050 4700 4150
Connection ~ 4700 4600
Wire Wire Line
	4850 4600 4700 4600
Wire Wire Line
	4700 4450 4700 4750
Wire Wire Line
	3750 5200 3600 5200
Wire Wire Line
	3250 5200 3100 5200
Connection ~ 3600 5400
Connection ~ 3250 5400
Wire Wire Line
	5300 7400 5300 7350
Wire Wire Line
	5300 7000 5300 7050
Wire Wire Line
	5300 6650 5300 6700
Wire Wire Line
	5300 5200 5300 5100
Wire Wire Line
	5150 5200 5300 5200
Wire Wire Line
	5300 5550 5300 5500
Wire Wire Line
	5300 5900 5300 5850
Wire Wire Line
	5300 6250 5300 6200
Wire Wire Line
	4700 6450 4700 5850
Wire Wire Line
	5000 6450 4700 6450
Connection ~ 4700 5200
Wire Wire Line
	4700 5050 4700 5550
Connection ~ 4350 5200
Wire Wire Line
	4050 5200 4850 5200
Wire Wire Line
	4050 5000 4050 5200
Wire Wire Line
	3750 5000 3750 5200
Wire Wire Line
	3100 5200 3100 5000
Connection ~ 4350 6650
Wire Wire Line
	4350 5600 4350 6650
Wire Wire Line
	2500 6650 2500 5600
Wire Wire Line
	2500 6650 5300 6650
Wire Wire Line
	3250 6250 3250 5850
Wire Wire Line
	3250 5850 3600 5850
Wire Wire Line
	3900 5850 3900 5950
Connection ~ 3900 5400
Wire Wire Line
	3900 5400 3900 5550
Wire Wire Line
	3600 5400 4050 5400
Wire Wire Line
	3600 5400 3250 5200
Wire Wire Line
	3600 5550 3600 5400
Wire Wire Line
	2950 5950 2950 5850
Connection ~ 2950 5400
Wire Wire Line
	2950 5400 2950 5550
Wire Wire Line
	3250 5400 3250 5550
Wire Wire Line
	3250 5400 3600 5200
Wire Wire Line
	2800 5400 3250 5400
Wire Wire Line
	2800 5200 2800 5000
Connection ~ 2500 5200
Connection ~ 2350 4600
Wire Wire Line
	2200 4600 2350 4600
Wire Wire Line
	2350 4450 2350 4750
Connection ~ 2350 5200
Wire Wire Line
	2350 5200 2350 5050
Wire Wire Line
	2200 5200 2800 5200
Connection ~ 1750 5200
Wire Wire Line
	1750 5350 1750 5200
Wire Wire Line
	1750 6900 1750 6650
Wire Wire Line
	1100 6800 1100 6900
Wire Wire Line
	1100 6250 1100 6400
Wire Wire Line
	1300 6250 1100 6250
Connection ~ 1750 6250
Wire Wire Line
	1600 6250 3250 6250
Wire Wire Line
	1750 6150 1750 6350
Connection ~ 1750 5750
Wire Wire Line
	1750 5650 1750 5850
Wire Wire Line
	1600 5750 1750 5750
Wire Wire Line
	1200 5750 1300 5750
Wire Wire Line
	1200 5200 1900 5200
Wire Wire Line
	1200 4600 1900 4600
Wire Wire Line
	3500 4150 3500 4250
Connection ~ 3500 3750
Wire Wire Line
	3500 3600 3500 3850
Wire Wire Line
	2550 3750 4500 3750
Wire Wire Line
	2350 4050 2350 4150
Wire Wire Line
	1950 4150 1950 4050
Connection ~ 1950 3750
Wire Wire Line
	1800 3750 2150 3750
Wire Wire Line
	1400 3750 1500 3750
Wire Wire Line
	9600 3250 9600 3350
Wire Wire Line
	10500 3250 10500 3350
Connection ~ 10500 2850
Wire Wire Line
	10500 2850 10500 2950
Wire Wire Line
	10400 2850 10550 2850
Wire Wire Line
	10000 2850 10100 2850
Wire Wire Line
	9700 2850 9600 2850
Wire Wire Line
	9600 2450 9600 2400
Wire Wire Line
	9600 2850 9600 2950
Wire Wire Line
	9200 3250 9200 3350
Connection ~ 9200 2650
Wire Wire Line
	9200 2650 9200 2950
Wire Wire Line
	9150 2650 9300 2650
Wire Wire Line
	8800 2650 8800 2750
Wire Wire Line
	8850 2650 8800 2650
Wire Wire Line
	8650 2650 8650 2750
Wire Wire Line
	8300 2650 8650 2650
Wire Wire Line
	6850 2100 6850 1900
Wire Wire Line
	7250 2900 7250 2400
Wire Wire Line
	6650 2900 6950 2900
Wire Wire Line
	7400 3200 7550 3200
Wire Wire Line
	6900 3200 7100 3200
Wire Wire Line
	6500 3200 6600 3200
Wire Wire Line
	6500 3050 6500 3200
Connection ~ 6350 2300
Wire Wire Line
	6350 2900 6350 2300
Wire Wire Line
	6650 2500 6650 2900
Wire Wire Line
	5750 2900 5750 2700
Wire Wire Line
	6100 2900 6100 2700
Connection ~ 6100 2300
Wire Wire Line
	6100 2300 6100 2400
Connection ~ 5750 2300
Wire Wire Line
	5750 2300 5750 2400
Wire Wire Line
	5600 2300 6650 2300
Wire Wire Line
	3600 1150 3400 1150
Wire Wire Line
	4100 1150 3900 1150
Wire Wire Line
	5250 950  5250 2300
Connection ~ 5250 1150
Wire Wire Line
	4900 1150 5250 1150
Wire Wire Line
	4550 800  4550 2200
Wire Wire Line
	4600 800  4550 800 
Wire Wire Line
	4900 800  5100 800 
Connection ~ 5250 1450
Wire Wire Line
	5250 1450 4900 1450
Connection ~ 5250 1800
Wire Wire Line
	5250 1800 4900 1800
Connection ~ 5250 2300
Wire Wire Line
	5150 2300 5300 2300
Connection ~ 4550 1800
Wire Wire Line
	4550 1800 4600 1800
Connection ~ 4550 1450
Wire Wire Line
	4550 1450 4600 1450
Connection ~ 4550 1150
Wire Wire Line
	4400 1150 4600 1150
Wire Wire Line
	4750 2900 4750 2600
Wire Wire Line
	4400 2750 4400 2900
Connection ~ 4400 2400
Wire Wire Line
	4400 2400 4400 2450
Wire Wire Line
	4300 2400 4550 2400
Wire Wire Line
	3800 2750 3800 2900
Wire Wire Line
	3650 2000 3650 1850
Connection ~ 3800 2400
Wire Wire Line
	3800 2400 3800 2450
Connection ~ 3650 2400
Wire Wire Line
	3500 2400 4000 2400
Wire Wire Line
	3500 2450 3500 2400
Wire Wire Line
	3200 2950 3200 2600
Connection ~ 3200 2200
Wire Wire Line
	3200 2200 3200 2300
Wire Wire Line
	3050 2200 3350 2200
Wire Wire Line
	2550 2200 2750 2200
Wire Wire Line
	2000 2200 2250 2200
Wire Wire Line
	1050 1500 1050 1250
Connection ~ 2000 800 
Connection ~ 2300 1100
Wire Wire Line
	2000 1100 2900 1100
Connection ~ 2300 1400
Connection ~ 2000 1400
Wire Wire Line
	1700 1250 1700 1400
Wire Wire Line
	1700 1400 2600 1400
Wire Wire Line
	1400 1250 1700 1250
Wire Wire Line
	1700 800  2300 800 
Wire Wire Line
	1700 950  1700 800 
Connection ~ 1400 950 
Wire Wire Line
	1050 950  1700 950 
Wire Wire Line
	7200 5950 7200 6050
Wire Wire Line
	7200 5550 7200 5650
Wire Wire Line
	10350 5950 10450 5950
Wire Wire Line
	10450 5750 10350 5750
Wire Wire Line
	10450 5550 10450 5750
Wire Wire Line
	10450 5550 10350 5550
Wire Wire Line
	9000 5550 8950 5550
Wire Wire Line
	9000 6050 9000 5550
Wire Wire Line
	8950 5950 9200 5950
Wire Wire Line
	9200 5750 8950 5750
Wire Wire Line
	8950 6050 9000 6050
$EndSCHEMATC
